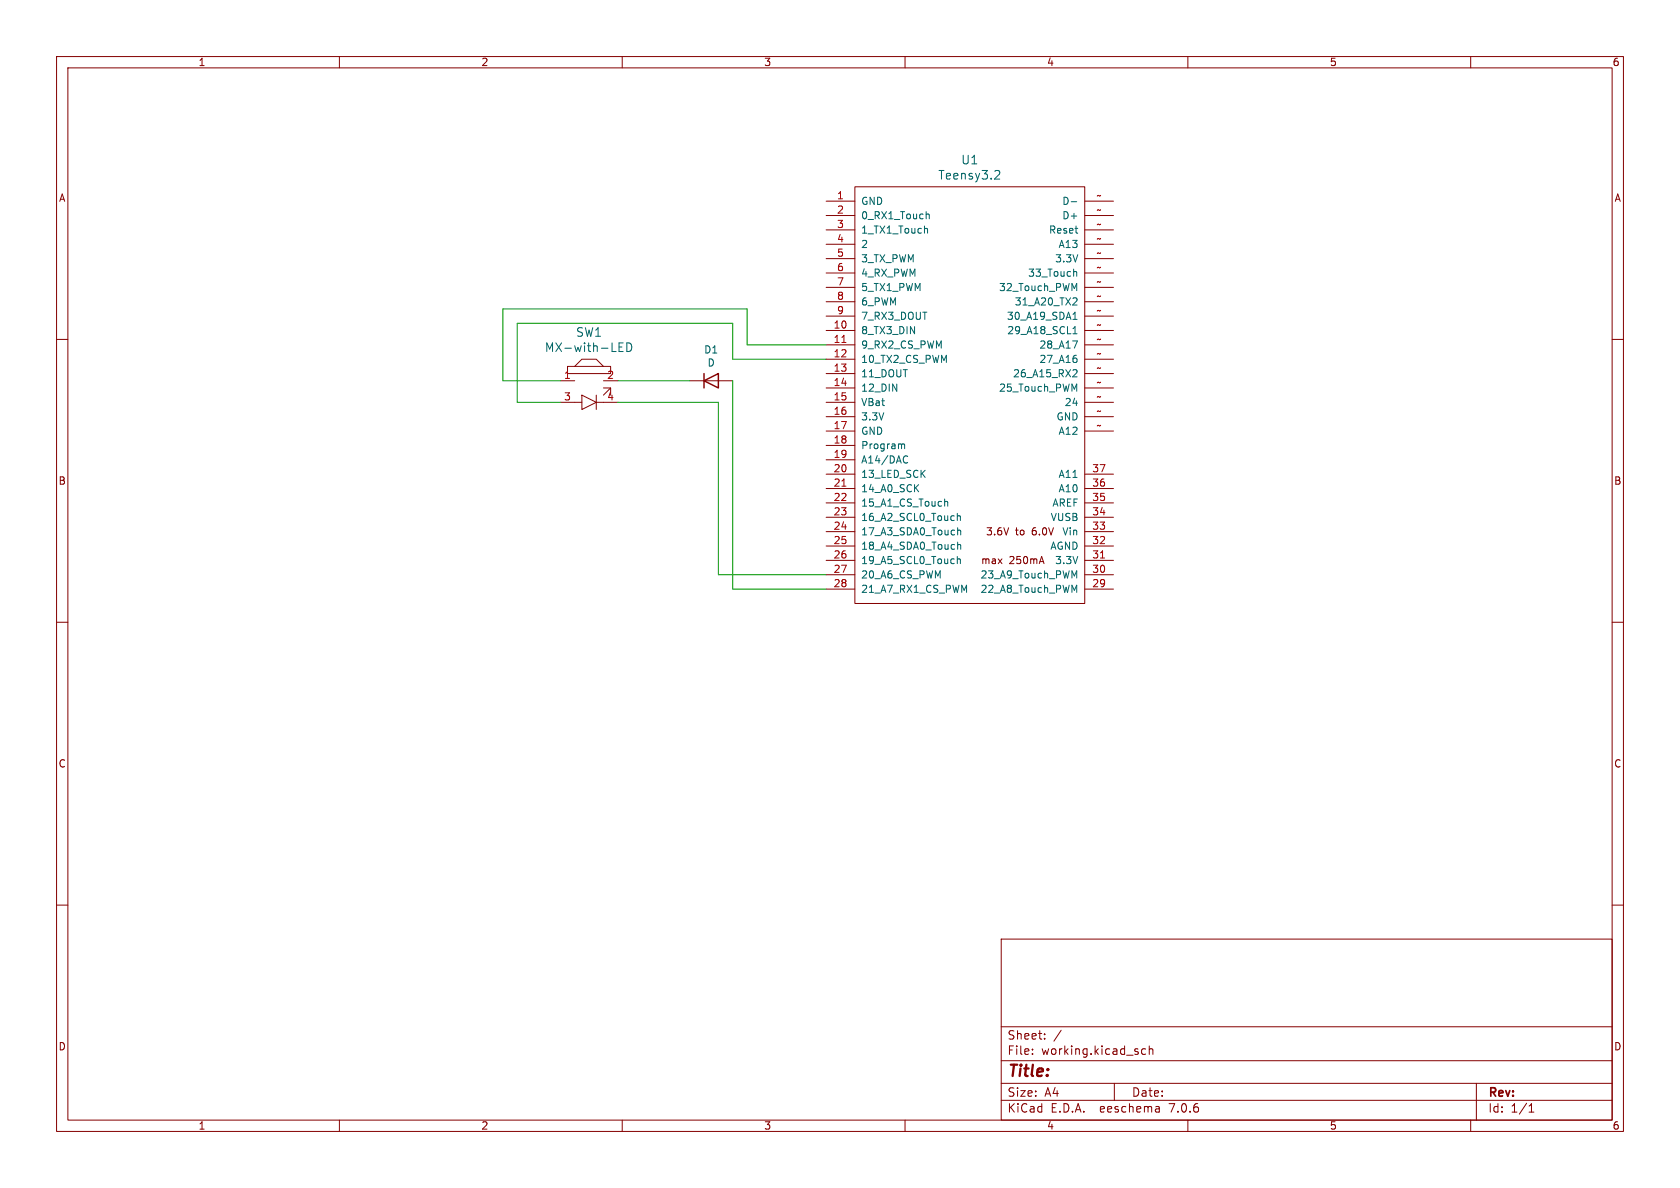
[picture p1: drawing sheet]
(kicad_sch (version 20230121) (generator eeschema)

 (paper "A4")

 (lib_symbols
  (symbol "Device:D" (pin_numbers hide) (pin_names (offset 1.016) hide) (in_bom yes) (on_board yes)
   (property "Reference" "D" (at 0 2.54 0) (effects (font (size 1.27 1.27))))
   (property "Value" "D" (at 0 -2.54 0) (effects (font (size 1.27 1.27))))
   (property "Footprint" "" (at 0 0 0) (effects (font (size 1.27 1.27)) hide))
   (property "Datasheet" "~" (at 0 0 0) (effects (font (size 1.27 1.27)) hide))
   (property "Sim.Device" "D" (at 0 0 0) (effects (font (size 1.27 1.27)) hide))
   (property "Sim.Pins" "1=K 2=A" (at 0 0 0) (effects (font (size 1.27 1.27)) hide))
   (symbol "D_0_1"
    (polyline (pts (xy -1.27 1.27) (xy -1.27 -1.27)) (stroke (width 0.254) (type default)) (fill (type none)))
    (polyline (pts (xy 1.27 0) (xy -1.27 0)) (stroke (width 0) (type default)) (fill (type none)))
    (polyline (pts (xy 1.27 1.27) (xy 1.27 -1.27) (xy -1.27 0) (xy 1.27 1.27)) (stroke (width 0.254) (type default)) (fill (type none))))
   (symbol "D_1_1"
    (pin passive line (at -3.81 0 0) (length 2.54) (name "K" (effects (font (size 1.27 1.27)))) (number "1" (effects (font (size 1.27 1.27)))))
    (pin passive line (at 3.81 0 180) (length 2.54) (name "A" (effects (font (size 1.27 1.27)))) (number "2" (effects (font (size 1.27 1.27)))))))
  (symbol "TeensyKey-rescue:MX-with-LED-keebio" (pin_names (offset 1.016)) (in_bom yes) (on_board yes)
   (property "Reference" "SW" (at 0 -8.89 0) (effects (font (size 1.524 1.524))))
   (property "Value" "keebio_MX-with-LED" (at 0 8.89 0) (effects (font (size 1.524 1.524))))
   (property "Footprint" "" (at 0 0 0) (effects (font (size 1.524 1.524)) hide))
   (property "Datasheet" "" (at 0 0 0) (effects (font (size 1.524 1.524)) hide))
   (symbol "MX-with-LED-keebio_0_1"
    (polyline (pts (xy -1.27 -3.81) (xy -2.54 -3.81)) (stroke (width 0) (type solid)) (fill (type none)))
    (polyline (pts (xy 1.27 -2.54) (xy 1.27 -5.08)) (stroke (width 0) (type solid)) (fill (type none)))
    (polyline (pts (xy 2.54 -3.81) (xy 1.27 -3.81)) (stroke (width 0) (type solid)) (fill (type none)))
    (polyline (pts (xy 2.54 -2.54) (xy 3.81 -1.27)) (stroke (width 0) (type solid)) (fill (type none)))
    (polyline (pts (xy 3.81 -2.54) (xy 3.81 -1.27) (xy 2.54 -1.27)) (stroke (width 0) (type solid)) (fill (type none)))
    (polyline (pts (xy -2.54 2.54) (xy -1.27 3.81) (xy 1.27 3.81) (xy 2.54 2.54)) (stroke (width 0) (type solid)) (fill (type none)))
    (polyline (pts (xy -1.27 -2.54) (xy -1.27 -5.08) (xy 1.27 -3.81) (xy -1.27 -2.54)) (stroke (width 0) (type solid)) (fill (type none)))
    (polyline (pts (xy -3.81 1.27) (xy 3.81 1.27) (xy 3.81 2.54) (xy -3.81 2.54) (xy -3.81 1.27)) (stroke (width 0) (type solid)) (fill (type none))))
   (symbol "MX-with-LED-keebio_1_1"
    (pin input line (at -5.08 0 0) (length 2.54) (name "~" (effects (font (size 1.27 1.27)))) (number "1" (effects (font (size 1.27 1.27)))))
    (pin input line (at 5.08 0 180) (length 2.54) (name "~" (effects (font (size 1.27 1.27)))) (number "2" (effects (font (size 1.27 1.27)))))
    (pin input line (at -5.08 -3.81 0) (length 2.54) (name "~" (effects (font (size 1.27 1.27)))) (number "3" (effects (font (size 1.27 1.27)))))
    (pin input line (at 5.08 -3.81 180) (length 2.54) (name "~" (effects (font (size 1.27 1.27)))) (number "4" (effects (font (size 1.27 1.27)))))))
  (symbol "TeensyKey-rescue:Teensy3.2-teensy" (pin_names (offset 1.016)) (in_bom yes) (on_board yes)
   (property "Reference" "U" (at 0 39.37 0) (effects (font (size 1.524 1.524))))
   (property "Value" "teensy_Teensy3.2" (at 0 -39.37 0) (effects (font (size 1.524 1.524))))
   (property "Footprint" "" (at 0 -19.05 0) (effects (font (size 1.524 1.524))))
   (property "Datasheet" "" (at 0 -19.05 0) (effects (font (size 1.524 1.524))))
   (symbol "Teensy3.2-teensy_0_0"
    (text "3.6V to 6.0V" (at 8.89 -24.13 0) (effects (font (size 1.27 1.27))))
    (text "max 250mA" (at 7.62 -29.21 0) (effects (font (size 1.27 1.27)))))
   (symbol "Teensy3.2-teensy_0_1"
    (rectangle (start -20.32 -36.83) (end 20.32 36.83) (stroke (width 0) (type solid)) (fill (type none))))
   (symbol "Teensy3.2-teensy_1_1"
    (pin power_in line (at -25.4 34.29 0) (length 5.08) (name "GND" (effects (font (size 1.27 1.27)))) (number "1" (effects (font (size 1.27 1.27)))))
    (pin bidirectional line (at -25.4 11.43 0) (length 5.08) (name "8_TX3_DIN" (effects (font (size 1.27 1.27)))) (number "10" (effects (font (size 1.27 1.27)))))
    (pin bidirectional line (at -25.4 8.89 0) (length 5.08) (name "9_RX2_CS_PWM" (effects (font (size 1.27 1.27)))) (number "11" (effects (font (size 1.27 1.27)))))
    (pin bidirectional line (at -25.4 6.35 0) (length 5.08) (name "10_TX2_CS_PWM" (effects (font (size 1.27 1.27)))) (number "12" (effects (font (size 1.27 1.27)))))
    (pin bidirectional line (at -25.4 3.81 0) (length 5.08) (name "11_DOUT" (effects (font (size 1.27 1.27)))) (number "13" (effects (font (size 1.27 1.27)))))
    (pin bidirectional line (at -25.4 1.27 0) (length 5.08) (name "12_DIN" (effects (font (size 1.27 1.27)))) (number "14" (effects (font (size 1.27 1.27)))))
    (pin power_in line (at -25.4 -1.27 0) (length 5.08) (name "VBat" (effects (font (size 1.27 1.27)))) (number "15" (effects (font (size 1.27 1.27)))))
    (pin power_out line (at -25.4 -3.81 0) (length 5.08) (name "3.3V" (effects (font (size 1.27 1.27)))) (number "16" (effects (font (size 1.27 1.27)))))
    (pin power_in line (at -25.4 -6.35 0) (length 5.08) (name "GND" (effects (font (size 1.27 1.27)))) (number "17" (effects (font (size 1.27 1.27)))))
    (pin input line (at -25.4 -8.89 0) (length 5.08) (name "Program" (effects (font (size 1.27 1.27)))) (number "18" (effects (font (size 1.27 1.27)))))
    (pin bidirectional line (at -25.4 -11.43 0) (length 5.08) (name "A14/DAC" (effects (font (size 1.27 1.27)))) (number "19" (effects (font (size 1.27 1.27)))))
    (pin bidirectional line (at -25.4 31.75 0) (length 5.08) (name "0_RX1_Touch" (effects (font (size 1.27 1.27)))) (number "2" (effects (font (size 1.27 1.27)))))
    (pin bidirectional line (at -25.4 -13.97 0) (length 5.08) (name "13_LED_SCK" (effects (font (size 1.27 1.27)))) (number "20" (effects (font (size 1.27 1.27)))))
    (pin bidirectional line (at -25.4 -16.51 0) (length 5.08) (name "14_A0_SCK" (effects (font (size 1.27 1.27)))) (number "21" (effects (font (size 1.27 1.27)))))
    (pin bidirectional line (at -25.4 -19.05 0) (length 5.08) (name "15_A1_CS_Touch" (effects (font (size 1.27 1.27)))) (number "22" (effects (font (size 1.27 1.27)))))
    (pin bidirectional line (at -25.4 -21.59 0) (length 5.08) (name "16_A2_SCL0_Touch" (effects (font (size 1.27 1.27)))) (number "23" (effects (font (size 1.27 1.27)))))
    (pin bidirectional line (at -25.4 -24.13 0) (length 5.08) (name "17_A3_SDA0_Touch" (effects (font (size 1.27 1.27)))) (number "24" (effects (font (size 1.27 1.27)))))
    (pin bidirectional line (at -25.4 -26.67 0) (length 5.08) (name "18_A4_SDA0_Touch" (effects (font (size 1.27 1.27)))) (number "25" (effects (font (size 1.27 1.27)))))
    (pin bidirectional line (at -25.4 -29.21 0) (length 5.08) (name "19_A5_SCL0_Touch" (effects (font (size 1.27 1.27)))) (number "26" (effects (font (size 1.27 1.27)))))
    (pin bidirectional line (at -25.4 -31.75 0) (length 5.08) (name "20_A6_CS_PWM" (effects (font (size 1.27 1.27)))) (number "27" (effects (font (size 1.27 1.27)))))
    (pin bidirectional line (at -25.4 -34.29 0) (length 5.08) (name "21_A7_RX1_CS_PWM" (effects (font (size 1.27 1.27)))) (number "28" (effects (font (size 1.27 1.27)))))
    (pin bidirectional line (at 25.4 -34.29 180) (length 5.08) (name "22_A8_Touch_PWM" (effects (font (size 1.27 1.27)))) (number "29" (effects (font (size 1.27 1.27)))))
    (pin bidirectional line (at -25.4 29.21 0) (length 5.08) (name "1_TX1_Touch" (effects (font (size 1.27 1.27)))) (number "3" (effects (font (size 1.27 1.27)))))
    (pin bidirectional line (at 25.4 -31.75 180) (length 5.08) (name "23_A9_Touch_PWM" (effects (font (size 1.27 1.27)))) (number "30" (effects (font (size 1.27 1.27)))))
    (pin power_out line (at 25.4 -29.21 180) (length 5.08) (name "3.3V" (effects (font (size 1.27 1.27)))) (number "31" (effects (font (size 1.27 1.27)))))
    (pin power_out line (at 25.4 -26.67 180) (length 5.08) (name "AGND" (effects (font (size 1.27 1.27)))) (number "32" (effects (font (size 1.27 1.27)))))
    (pin power_in line (at 25.4 -24.13 180) (length 5.08) (name "Vin" (effects (font (size 1.27 1.27)))) (number "33" (effects (font (size 1.27 1.27)))))
    (pin power_in line (at 25.4 -21.59 180) (length 5.08) (name "VUSB" (effects (font (size 1.27 1.27)))) (number "34" (effects (font (size 1.27 1.27)))))
    (pin input line (at 25.4 -19.05 180) (length 5.08) (name "AREF" (effects (font (size 1.27 1.27)))) (number "35" (effects (font (size 1.27 1.27)))))
    (pin bidirectional line (at 25.4 -16.51 180) (length 5.08) (name "A10" (effects (font (size 1.27 1.27)))) (number "36" (effects (font (size 1.27 1.27)))))
    (pin bidirectional line (at 25.4 -13.97 180) (length 5.08) (name "A11" (effects (font (size 1.27 1.27)))) (number "37" (effects (font (size 1.27 1.27)))))
    (pin bidirectional line (at -25.4 26.67 0) (length 5.08) (name "2" (effects (font (size 1.27 1.27)))) (number "4" (effects (font (size 1.27 1.27)))))
    (pin bidirectional line (at -25.4 24.13 0) (length 5.08) (name "3_TX_PWM" (effects (font (size 1.27 1.27)))) (number "5" (effects (font (size 1.27 1.27)))))
    (pin bidirectional line (at -25.4 21.59 0) (length 5.08) (name "4_RX_PWM" (effects (font (size 1.27 1.27)))) (number "6" (effects (font (size 1.27 1.27)))))
    (pin bidirectional line (at -25.4 19.05 0) (length 5.08) (name "5_TX1_PWM" (effects (font (size 1.27 1.27)))) (number "7" (effects (font (size 1.27 1.27)))))
    (pin bidirectional line (at -25.4 16.51 0) (length 5.08) (name "6_PWM" (effects (font (size 1.27 1.27)))) (number "8" (effects (font (size 1.27 1.27)))))
    (pin bidirectional line (at -25.4 13.97 0) (length 5.08) (name "7_RX3_DOUT" (effects (font (size 1.27 1.27)))) (number "9" (effects (font (size 1.27 1.27)))))
    (pin bidirectional line (at 25.4 -1.27 180) (length 5.08) (name "24" (effects (font (size 1.27 1.27)))) (number "~" (effects (font (size 1.27 1.27)))))
    (pin bidirectional line (at 25.4 1.27 180) (length 5.08) (name "25_Touch_PWM" (effects (font (size 1.27 1.27)))) (number "~" (effects (font (size 1.27 1.27)))))
    (pin bidirectional line (at 25.4 3.81 180) (length 5.08) (name "26_A15_RX2" (effects (font (size 1.27 1.27)))) (number "~" (effects (font (size 1.27 1.27)))))
    (pin bidirectional line (at 25.4 6.35 180) (length 5.08) (name "27_A16" (effects (font (size 1.27 1.27)))) (number "~" (effects (font (size 1.27 1.27)))))
    (pin bidirectional line (at 25.4 8.89 180) (length 5.08) (name "28_A17" (effects (font (size 1.27 1.27)))) (number "~" (effects (font (size 1.27 1.27)))))
    (pin bidirectional line (at 25.4 11.43 180) (length 5.08) (name "29_A18_SCL1" (effects (font (size 1.27 1.27)))) (number "~" (effects (font (size 1.27 1.27)))))
    (pin power_out line (at 25.4 24.13 180) (length 5.08) (name "3.3V" (effects (font (size 1.27 1.27)))) (number "~" (effects (font (size 1.27 1.27)))))
    (pin bidirectional line (at 25.4 13.97 180) (length 5.08) (name "30_A19_SDA1" (effects (font (size 1.27 1.27)))) (number "~" (effects (font (size 1.27 1.27)))))
    (pin bidirectional line (at 25.4 16.51 180) (length 5.08) (name "31_A20_TX2" (effects (font (size 1.27 1.27)))) (number "~" (effects (font (size 1.27 1.27)))))
    (pin bidirectional line (at 25.4 19.05 180) (length 5.08) (name "32_Touch_PWM" (effects (font (size 1.27 1.27)))) (number "~" (effects (font (size 1.27 1.27)))))
    (pin bidirectional line (at 25.4 21.59 180) (length 5.08) (name "33_Touch" (effects (font (size 1.27 1.27)))) (number "~" (effects (font (size 1.27 1.27)))))
    (pin bidirectional line (at 25.4 -6.35 180) (length 5.08) (name "A12" (effects (font (size 1.27 1.27)))) (number "~" (effects (font (size 1.27 1.27)))))
    (pin bidirectional line (at 25.4 26.67 180) (length 5.08) (name "A13" (effects (font (size 1.27 1.27)))) (number "~" (effects (font (size 1.27 1.27)))))
    (pin bidirectional line (at 25.4 31.75 180) (length 5.08) (name "D+" (effects (font (size 1.27 1.27)))) (number "~" (effects (font (size 1.27 1.27)))))
    (pin bidirectional line (at 25.4 34.29 180) (length 5.08) (name "D-" (effects (font (size 1.27 1.27)))) (number "~" (effects (font (size 1.27 1.27)))))
    (pin power_in line (at 25.4 -3.81 180) (length 5.08) (name "GND" (effects (font (size 1.27 1.27)))) (number "~" (effects (font (size 1.27 1.27)))))
    (pin input line (at 25.4 29.21 180) (length 5.08) (name "Reset" (effects (font (size 1.27 1.27)))) (number "~" (effects (font (size 1.27 1.27))))))))


 (wire (pts (xy 129.54 63.5) (xy 146.05 63.5)) (stroke (width 0) (type default)))
 (wire (pts (xy 99.06 67.31) (xy 88.9 67.31)) (stroke (width 0) (type default)))
 (wire (pts (xy 129.54 57.15) (xy 129.54 63.5)) (stroke (width 0) (type default)))
 (wire (pts (xy 121.92 67.31) (xy 109.22 67.31)) (stroke (width 0) (type default)))
 (wire (pts (xy 91.44 57.15) (xy 129.54 57.15)) (stroke (width 0) (type default)))
 (wire (pts (xy 146.05 101.6) (xy 127 101.6)) (stroke (width 0) (type default)))
 (wire (pts (xy 127 101.6) (xy 127 71.12)) (stroke (width 0) (type default)))
 (wire (pts (xy 99.06 71.12) (xy 91.44 71.12)) (stroke (width 0) (type default)))
 (wire (pts (xy 132.08 60.96) (xy 146.05 60.96)) (stroke (width 0) (type default)))
 (wire (pts (xy 127 71.12) (xy 109.22 71.12)) (stroke (width 0) (type default)))
 (wire (pts (xy 88.9 67.31) (xy 88.9 54.61)) (stroke (width 0) (type default)))
 (wire (pts (xy 88.9 54.61) (xy 132.08 54.61)) (stroke (width 0) (type default)))
 (wire (pts (xy 129.54 67.31) (xy 129.54 104.14)) (stroke (width 0) (type default)))
 (wire (pts (xy 132.08 54.61) (xy 132.08 60.96)) (stroke (width 0) (type default)))
 (wire (pts (xy 91.44 71.12) (xy 91.44 57.15)) (stroke (width 0) (type default)))
 (wire (pts (xy 129.54 104.14) (xy 146.05 104.14)) (stroke (width 0) (type default)))

 (symbol (lib_id "TeensyKey-rescue:MX-with-LED-keebio") (at 104.14 67.31 0) (unit 1) (in_bom yes) (on_board yes) (dnp no)
  (property "Reference" "SW1" (at 104.14 58.7502 0) (effects (font (size 1.524 1.524))))
  (property "Value" "MX-with-LED" (at 104.14 61.4426 0) (effects (font (size 1.524 1.524))))
  (property "Footprint" "keebio:MX-Alps-Choc-1U" (at 104.14 67.31 0) (effects (font (size 1.524 1.524)) hide))
  (property "Datasheet" "" (at 104.14 67.31 0) (effects (font (size 1.524 1.524)) hide)) (pin "1") (pin "2") (pin "3") (pin "4"))

 (symbol (lib_id "Device:D") (at 125.73 67.31 0) (unit 1) (in_bom yes) (on_board yes) (dnp no)
  (property "Reference" "D1" (at 125.73 61.8236 0) (effects (font (size 1.27 1.27))))
  (property "Value" "D" (at 125.73 64.135 0) (effects (font (size 1.27 1.27))))
  (property "Footprint" "Diodes_THT:D_DO-35_SOD27_P7.62mm_Horizontal" (at 125.73 67.31 0) (effects (font (size 1.27 1.27)) hide))
  (property "Datasheet" "~" (at 125.73 67.31 0) (effects (font (size 1.27 1.27)) hide)) (pin "1") (pin "2"))

 (symbol (lib_id "TeensyKey-rescue:Teensy3.2-teensy") (at 171.45 69.85 0) (unit 1) (in_bom yes) (on_board yes) (dnp no)
  (property "Reference" "U1" (at 171.45 28.2702 0) (effects (font (size 1.524 1.524))))
  (property "Value" "Teensy3.2" (at 171.45 30.9626 0) (effects (font (size 1.524 1.524))))
  (property "Footprint" "chillpizza:Teensy30_31_32_LC_smt_combi" (at 171.45 88.9 0) (effects (font (size 1.524 1.524)) hide))
  (property "Datasheet" "" (at 171.45 88.9 0) (effects (font (size 1.524 1.524)))) (pin "1") (pin "10") (pin "11") (pin "12") (pin "13") (pin "14") (pin "15") (pin "16") (pin "17") (pin "18") (pin "19") (pin "2") (pin "20") (pin "21") (pin "22") (pin "23") (pin "24") (pin "25") (pin "26") (pin "27") (pin "28") (pin "29") (pin "3") (pin "30") (pin "31") (pin "32") (pin "33") (pin "34") (pin "35") (pin "36") (pin "37") (pin "4") (pin "5") (pin "6") (pin "7") (pin "8") (pin "9")
  (pin "~")
  (pin "~")
  (pin "~")
  (pin "~")
  (pin "~")
  (pin "~")
  (pin "~")
  (pin "~")
  (pin "~")
  (pin "~")
  (pin "~")
  (pin "~")
  (pin "~")
  (pin "~")
  (pin "~")
  (pin "~")
  (pin "~"))

 (sheet_instances (path "" (page "1"))))
